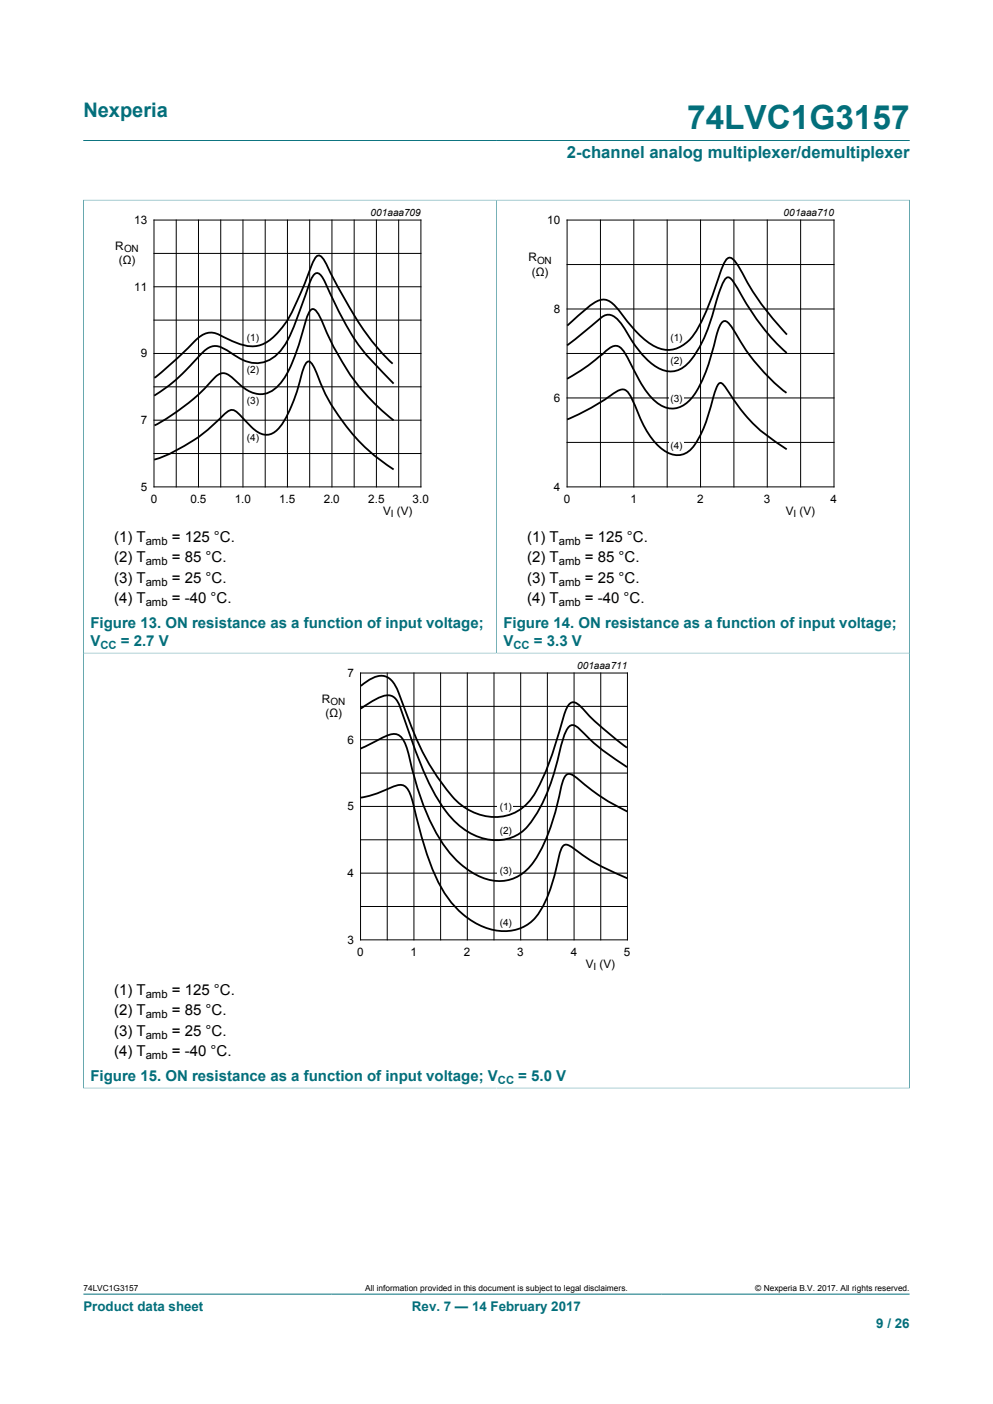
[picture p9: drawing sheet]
<svg xmlns="http://www.w3.org/2000/svg" width="210mm" height="297mm" viewBox="0 0 210 297" stroke-linecap="round" stroke-linejoin="round" font-family="sans-serif">
<path d="M17.6 29.7h174.8M17.6 42.3h174.8M17.6 42.3v95.9h174.8v-95.9M105 42.3v95.9M17.6 273.8h174.8" fill="none" stroke="#036f7b" stroke-width=".21"/>
<path d="M19.9 43.7h81.8v66.4h-81.8zM107.2 43.7h81.9v66.4h-81.9z" fill="none" stroke="#fff" stroke-width=".21"/>
<g fill="none" stroke="#000" stroke-width=".21">
<path d="M32.6 46.6h56.4v56.4h-56.4zM32.6 53.6h56.4M37.3 46.6v56.4M42 46.6v56.4M46.7 46.6v56.4M51.4 46.6v56.4M56.1 46.6v56.4M60.8 46.6v56.4M65.5 46.6v56.4M70.2 46.6v56.4M74.9 46.6v56.4M79.6 46.6v56.4"/>
<path d="M84.3 46.6v56.4M119.9 46.6h56.5v56.4h-56.5zM119.9 56h56.5M127 46.6v56.4M134 46.6v56.4M141.1 46.6v56.4M148.2 46.6v56.4M155.2 46.6v56.4M162.3 46.6v56.4M169.3 46.6v56.4M32.6 74.8h56.4M32.6 67.7h56.4"/>
<path d="M32.6 60.7h56.4M119.9 74.8h56.5M119.9 65.4h56.5M32.6 95.9h56.4M32.6 88.9h56.4M32.6 81.8h56.4M119.9 84.2h56.5M119.9 93.6h56.5"/>
</g>
<path d="M83 76.9a53.2 53.2 0 0 1-10.5-14.3l-2.8-5.2a9.7 9.7 0 0 0-1.8-3.2l-.4-.2a1.86 1.86 0 0 0-1.4 1.5 83.4 83.4 0 0 1-5.6 12.7l-1 1.3a8.2 8.2 0 0 1-6.4 3.8 17.5 17.5 0 0 1-6.7-2.5 4.1 4.1 0 0 0-5.2 1.4l-3.6 3.5-5 4.2M119.9 73.1l5.6-4.5a6.3 6.3 0 0 1 3.1-2 4.2 4.2 0 0 1 3.2 2.4 29.8 29.8 0 0 0 6.1 8 5.3 5.3 0 0 0 8.2-.8 34.6 34.6 0 0 0 5.5-13l.3-.8a9.9 9.9 0 0 1 1.6-3.6l.4-.1a2.71 2.71 0 0 1 1.7 1.7 50.7 50.7 0 0 0 10.8 14.3M120 68.9l2.7-2.5a12.7 12.7 0 0 1 4.5-3 3 3 0 0 1 2.7 1.2l1.6 1.8a22 22 0 0 0 7 6.9 5.8 5.8 0 0 0 7.1-1.2 27.2 27.2 0 0 0 5-9.3l1.7-5a7.4 7.4 0 0 1 1.5-3.1l.4-.2a2.86 2.86 0 0 1 2 1.8 59.6 59.6 0 0 0 10.2 14.5M32.6 97.2a37.2 37.2 0 0 0 15.2-9.9 1.55 1.55 0 0 1 2.4 0l1.2 1.2a14.2 14.2 0 0 0 3.6 3.2 3.5 3.5 0 0 0 4.5-1.7 37.7 37.7 0 0 0 4.6-11.8 1.94 1.94 0 0 1 1.2-1.7 3.3 3.3 0 0 1 1.5 2 41.6 41.6 0 0 0 16.4 20.8M83.2 81.1l-.7-.8a47.7 47.7 0 0 1-12.2-17.1l-1.2-2.6a4.7 4.7 0 0 0-1.9-2.8 1.92 1.92 0 0 0-1.5 1.6l-2.4 6.6a29.5 29.5 0 0 1-3.9 8.2 6.5 6.5 0 0 1-9 1.5l-2.3-1.5a3.6 3.6 0 0 0-5.3 .4 46.1 46.1 0 0 1-10.2 9.1M83.2 88.9a49.4 49.4 0 0 1-15.4-21.6l-.5-.9-.9-1a1.12 1.12 0 0 0-1.2 1.1l-1.5 4.7a36 36 0 0 1-3.8 9.2 5.4 5.4 0 0 1-6.4 2.7 15.1 15.1 0 0 1-4.6-3.4 2.29 2.29 0 0 0-3.7 .4 43.2 43.2 0 0 1-12.5 9.9M119.9 80.1a54 54 0 0 0 9.2-6.6 1.78 1.78 0 0 1 2.7 .6l2 3.7a20.3 20.3 0 0 0 5.3 7.5 4.8 4.8 0 0 0 6.9-.7 25.5 25.5 0 0 0 4.6-10.1l.7-2.7a10.4 10.4 0 0 1 1.3-3.5l.4-.4a1.82 1.82 0 0 1 1.8 1.3 43.6 43.6 0 0 0 11.5 13.9M119.9 88.7a54.3 54.3 0 0 0 10.8-6 1.6 1.6 0 0 1 2.4 .7l1.4 3a19.5 19.5 0 0 0 5.6 8.7 4.3 4.3 0 0 0 6.8-1 32 32 0 0 0 3.9-10.1 5.8 5.8 0 0 1 1.4-3 1.63 1.63 0 0 1 1.5 1.3 34.2 34.2 0 0 0 12.7 12.7" fill="none" stroke="#000" stroke-width=".38"/>
<g fill="#fff">
<path d="M141.5 93.1h3v1.1h-3z"/>
<path d="M141.5 83.5h3v1.1h-3z"/>
</g>
<path d="M17.6 230.2h174.8M17.6 230.2v-92h174.8v92" fill="none" stroke="#036f7b" stroke-width=".21"/>
<path d="M63.5 139.5h81.9v66.4h-81.9z" fill="none" stroke="#fff" stroke-width=".21"/>
<g fill="none" stroke="#000" stroke-width=".21">
<path d="M76.2 142.4h56.5v56.4h-56.5zM76.2 156.5h56.5M76.2 149.4h56.5M81.9 142.4v56.4M87.5 142.4v56.4M93.2 142.4v56.4M98.8 142.4v56.4M104.5 142.4v56.4M110.1 142.4v56.4M115.8 142.4v56.4M121.4 142.4v56.4M127 142.4v56.4"/>
<path d="M76.2 177.6h56.5M76.2 170.6h56.5M76.2 163.5h56.5M76.2 191.8h56.5M76.2 184.7h56.5"/>
</g>
<path d="M76.2 158.4l4.4-2.2a4.7 4.7 0 0 1 3.6-.7 4.9 4.9 0 0 1 2 3.2 61.5 61.5 0 0 0 6.8 18.7 19.4 19.4 0 0 0 9.5 8.4 8.6 8.6 0 0 0 10.3-3.4 42.7 42.7 0 0 0 5.7-15.1 6.1 6.1 0 0 1 1.3-3.4 1.72 1.72 0 0 1 2 .5 43.7 43.7 0 0 0 10.9 7.3M76.3 149.9l1.3-.8a10.3 10.3 0 0 1 4.5-2 2.45 2.45 0 0 1 2.2 1.6l1.5 4.3a74 74 0 0 0 7.7 17.5 14.7 14.7 0 0 0 10.9 7.2 8.7 8.7 0 0 0 8.1-4 44 44 0 0 0 6.2-16.3 8 8 0 0 1 1.7-3.8 1.33 1.33 0 0 1 1.9 .3l.5 .5a44.2 44.2 0 0 0 9.8 7.9M76.3 145.1a6.4 6.4 0 0 1 5-2.1 4 4 0 0 1 2.5 2.4l1.1 2.7a65.4 65.4 0 0 0 8.5 17.6 15.9 15.9 0 0 0 6.6 6.1 10 10 0 0 0 13.9-5.3 71.2 71.2 0 0 0 5.3-14.9l.4-1.3 .9-1.5a1.46 1.46 0 0 1 2.1 .4 66.7 66.7 0 0 0 10 9M76.2 168.8a33.2 33.2 0 0 0 7.7-2.6 2.06 2.06 0 0 1 2.8 1.5l.4 1.2a84.2 84.2 0 0 0 5.6 17.7 18.3 18.3 0 0 0 11.5 10.1 8.9 8.9 0 0 0 10.5-4.7 47.3 47.3 0 0 0 3.8-11.9l.3-.7a1.03 1.03 0 0 1 1.6-.5 47.3 47.3 0 0 0 12.3 6.9" fill="none" stroke="#000" stroke-width=".38"/>
<g fill="#fff">
<path d="M105.3 170h3.2v1.1h-3.2z"/>
<path d="M105.3 184.1h3.2v1h-3.2z"/>
</g>
<text font-size="7.1" fill="#036f7b" x="145.3" y="27.2">74LVC1G3157</text>
<text font-size="4.2" fill="#036f7b" x="17.6" y="24.8">Nexperia</text>
<text font-size="3.5" fill="#036f7b" x="119.9" y="33.5">2-channel analog multiplexer/demultiplexer</text>
<g font-size="3.2">
<text x="24.1" y="114.6">(1) T</text>
<text x="24.1" y="118.9">(2) T</text>
<text x="36.3" y="114.6">= 125 °C.</text>
<text x="36.3" y="118.9">= 85 °C.</text>
<text x="111.5" y="114.6">(1) T</text>
<text x="111.5" y="118.9">(2) T</text>
<text x="123.7" y="114.6">= 125 °C.</text>
<text x="123.7" y="118.9">= 85 °C.</text>
<text x="24.1" y="123.3">(3) T</text>
<text x="36.3" y="123.3">= 25 °C.</text>
<text x="111.5" y="123.3">(3) T</text>
<text x="123.7" y="123.3">= 25 °C.</text>
<text x="24.1" y="127.6">(4) T</text>
<text x="36.3" y="127.6">= -40 °C.</text>
<text x="111.5" y="127.6">(4) T</text>
<text x="123.7" y="127.6">= -40 °C.</text>
<text x="24.1" y="210.4">(1) T</text>
<text x="24.1" y="214.8">(2) T</text>
<text x="36.3" y="210.4">= 125 °C.</text>
<text x="36.3" y="214.8">= 85 °C.</text>
<text x="24.1" y="219.1">(3) T</text>
<text x="36.3" y="219.1">= 25 °C.</text>
<text x="24.1" y="223.4">(4) T</text>
<text x="36.3" y="223.4">= -40 °C.</text>
</g>
<g font-size="3.2" fill="#036f7b">
<text x="19.1" y="132.8">Figure 13. ON resistance as a function of input voltage;</text>
<text x="19.1" y="136.6">V</text>
<text x="25.6" y="136.6">= 2.7 V</text>
<text x="106.5" y="132.8">Figure 14. ON resistance as a function of input voltage;</text>
<text x="106.5" y="136.6">V</text>
<text x="112.9" y="136.6">= 3.3 V</text>
<text x="19.1" y="228.7">Figure 15. ON resistance as a function of input voltage; V</text>
<text x="109.6" y="228.7">= 5.0 V</text>
</g>
<g font-size="2.8" fill="#036f7b">
<text x="17.6" y="277.3">Product data sheet</text>
<text x="87.1" y="277.3">Rev. 7 — 14 February 2017</text>
<text x="185.3" y="281">9 / 26</text>
</g>
<g font-size="2.5">
<text x="28.4" y="47.4">13</text>
<text x="115.7" y="47.4">10</text>
<text x="24.4" y="52.9">R</text>
<text x="25.1" y="55.9">(Ω)</text>
<text x="111.7" y="55.3">R</text>
<text x="112.5" y="58.3">(Ω)</text>
<text x="28.4" y="61.5">11</text>
<text x="117.1" y="66.2">8</text>
<text x="29.8" y="75.6">9</text>
<text x="29.8" y="89.7">7</text>
<text x="117.1" y="85">6</text>
<text x="29.8" y="103.8">5</text>
<text x="31.9" y="106.4">0</text>
<text x="40.3" y="106.4">0.5</text>
<text x="49.7" y="106.4">1.0</text>
<text x="59.1" y="106.4">1.5</text>
<text x="68.5" y="106.4">2.0</text>
<text x="77.9" y="106.4">2.5</text>
<text x="87.2" y="106.4">3.0</text>
<text x="117.1" y="103.8">4</text>
<text x="119.2" y="106.4">0</text>
<text x="133.3" y="106.4">1</text>
<text x="147.4" y="106.4">2</text>
<text x="161.5" y="106.4">3</text>
<text x="175.6" y="106.4">4</text>
<text x="81" y="108.9">V (V)</text>
<text x="166.2" y="108.9">V (V)</text>
<text x="73.5" y="143.2">7</text>
<text x="68.1" y="148.7">R</text>
<text x="68.8" y="151.8">(Ω)</text>
<text x="73.5" y="157.3">6</text>
<text x="73.5" y="171.4">5</text>
<text x="73.5" y="185.6">4</text>
<text x="73.5" y="199.6">3</text>
<text x="75.6" y="202.2">0</text>
<text x="86.8" y="202.2">1</text>
<text x="98.1" y="202.2">2</text>
<text x="109.4" y="202.2">3</text>
<text x="120.7" y="202.2">4</text>
<text x="131.9" y="202.2">5</text>
<text x="123.9" y="204.7">V (V)</text>
</g>
<g font-size="2.4">
<text x="30.8" y="115.2">amb</text>
<text x="30.8" y="119.6">amb</text>
<text x="118.2" y="115.2">amb</text>
<text x="118.2" y="119.6">amb</text>
<text x="30.8" y="123.9">amb</text>
<text x="118.2" y="123.9">amb</text>
<text x="30.8" y="128.2">amb</text>
<text x="118.2" y="128.2">amb</text>
<text x="30.8" y="211">amb</text>
<text x="30.8" y="215.4">amb</text>
<text x="30.8" y="219.7">amb</text>
<text x="30.8" y="224.1">amb</text>
</g>
<g font-size="2.4" fill="#036f7b">
<text x="21.2" y="137.3">CC</text>
<text x="108.6" y="137.3">CC</text>
<text x="105.3" y="229.3">CC</text>
</g>
<g font-size="2.1">
<text x="78.4" y="45.7">001aaa709</text>
<text x="165.7" y="45.7">001aaa710</text>
<text x="26.2" y="53.4">ON</text>
<text x="113.6" y="55.8">ON</text>
<text x="52.2" y="72.1">(1)</text>
<text x="141.8" y="72.2">(1)</text>
<text x="141.8" y="77">(2)</text>
<text x="52.2" y="78.9">(2)</text>
<text x="52.2" y="85.4">(3)</text>
<text x="141.8" y="85.1">(3)</text>
<text x="52.2" y="93.4">(4)</text>
<text x="141.8" y="95">(4)</text>
<text x="82.7" y="109.4">I</text>
<text x="167.8" y="109.4">I</text>
<text x="122" y="141.5">001aaa711</text>
<text x="69.9" y="149.2">ON</text>
<text x="105.7" y="171.4">(1)</text>
<text x="105.7" y="176.3">(2)</text>
<text x="105.7" y="185">(3)</text>
<text x="105.7" y="195.9">(4)</text>
<text x="125.5" y="205.2">I</text>
</g>
<g font-size="1.8">
<text x="17.6" y="273.1">74LVC1G3157</text>
<text x="77.2" y="273.1">All information provided in this document is subject to legal disclaimers.</text>
<text x="159.7" y="273.1">© Nexperia B.V. 2017. All rights reserved.</text>
</g>
</svg>
